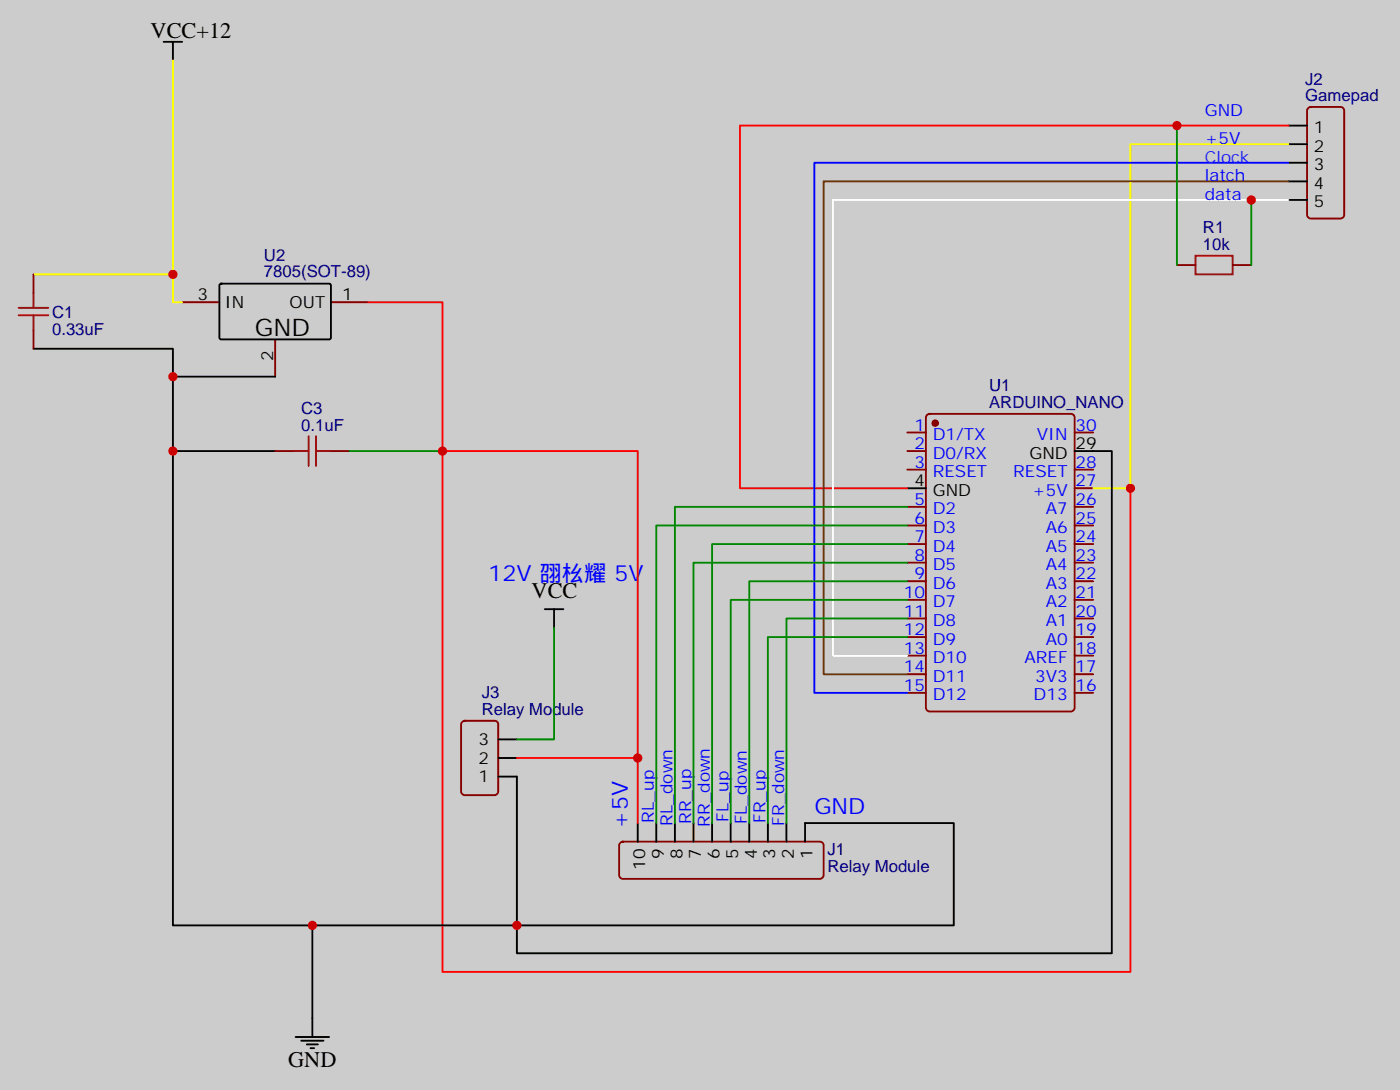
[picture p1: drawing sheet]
<svg xmlns="http://www.w3.org/2000/svg" width="266mm" height="207mm" viewBox="0 0 266 207" stroke-linecap="round" stroke-linejoin="round" font-family="sans-serif">
<path d="M0 0h265.6v206.7h-265.6z" fill="#ccc"/>
<g fill="none" stroke="#870000" stroke-width=".35">
<path d="M248.2 20.5l.5-.2h5.7a.71 .71 0 0 1 .7 .7v19.7a.76 .76 0 0 1-.7 .8h-5.7a.76 .76 0 0 1-.7-.8v-19.7zM6.3 52v3.6M34.6 57.3h7M62.8 57.3h7M223.3 50.3h3.5M233.9 50.3h3.5M6.3 62.6v3.5M52.2 64.4v7M175.9 78.7l.5-.2h26.8a.71 .71 0 0 1 .7 .7v55a.76 .76 0 0 1-.7 .7h-26.8a.76 .76 0 0 1-.7-.7v-55zM52.2 85.5h3.5M62.8 85.5h3.5M172.2 82h3.5"/>
<path d="M172.2 85.5h3.5M172.2 89.1h3.5M172.2 96.1h3.5M172.2 99.7h3.5M203.9 82h3.5M203.9 89.1h3.5M203.9 96.1h3.5M203.9 99.7h3.5M203.9 92.6h3.5M172.2 103.2h3.5M172.2 106.7h3.5M172.2 110.2h3.5"/>
<path d="M172.2 113.8h3.5M172.2 117.3h3.5M203.9 103.2h3.5M203.9 106.7h3.5M203.9 110.2h3.5M203.9 113.8h3.5M203.9 117.3h3.5M87.7 136.9l.5-.2h5.6a.71 .71 0 0 1 .7 .7v12.7a.76 .76 0 0 1-.7 .7h-5.6a.76 .76 0 0 1-.7-.7v-12.7zM172.2 120.8h3.5M172.2 124.4h3.5M172.2 127.9h3.5M172.2 131.4h3.5"/>
<path d="M203.9 120.8h3.5M203.9 124.4h3.5M203.9 127.9h3.5M203.9 131.4h3.5M117.7 159.8l.5-.2h37.4a.71 .71 0 0 1 .7 .7v5.7a.76 .76 0 0 1-.7 .7h-37.4a.76 .76 0 0 1-.7-.7v-5.7z"/>
</g>
<circle cx="177.4" cy="80.3" r=".53" fill="#870000" stroke="#870000" stroke-width=".35"/>
<g fill="none" stroke="#000" stroke-width=".35">
<path d="M31 7.9h3.6M32.8 7.9v3.6M244.5 23.8h3.5M244.5 27.3h3.5M244.5 30.9h3.5M244.5 34.4h3.5M244.5 37.9h3.5M41.7 54l.3-.2h20.6l.2 .4-.1 10-.3 .2-20.6-.1-.2-.3zM6.3 66.1h26.5v5.3h19.4M32.8 71.4v14.1h19.4M32.8 85.5v90h26.5M172.2 92.6h3.5"/>
<path d="M203.9 85.5h7.1v95.3h-112.9v-5.3h-38.8v21.2M103.4 115.5h3.5M105.1 115.5v3.6M94.5 147.3h3.6v28.2h82.9v-19.4h-28.2v3.5M94.5 140.2h3.6M94.5 143.8h3.6M121 156.1v3.5M124.5 156.1v3.5M128.1 156.1v3.5M131.6 156.1v3.5M135.1 156.1v3.5M138.6 156.1v3.5"/>
<path d="M142.2 156.1v3.5M145.7 156.1v3.5M149.2 156.1v3.5M56.1 196.7h6.3M57.1 197.4h4.3M58.2 198.1h2.1M58.9 198.8h.7"/>
</g>
<path d="M244.5 23.8h-104.1v68.8h31.8M69.8 57.3h14.2v127h130.5v-91.7M84 85.5h37v58.3M98.1 143.8h22.9v12.3" fill="none" stroke="#f00" stroke-width=".35"/>
<path d="M32.8 11.5v45.8h1.8M244.5 27.3h-30v65.3h-7.1M6.3 52h26.5" fill="none" stroke="#ff0" stroke-width=".35"/>
<path d="M244.5 30.9h-90v100.5h17.7" fill="none" stroke="#00f" stroke-width=".35"/>
<path d="M244.5 34.4h-88.2v93.5h15.9" fill="none" stroke="#630" stroke-width=".35"/>
<path d="M244.5 37.9h-86.5v86.5h14.2" fill="none" stroke="#fff" stroke-width=".35"/>
<path d="M3.5 59.8h5.7M3.5 58.4h5.7M6.3 55.6v2.8M6.3 59.8v2.8M226.8 48.5h7.1v3.5h-7.1zM55.7 85.5h2.9M58.6 82.7v5.7M60 85.5h2.8M60 82.7v5.7" fill="none" stroke="#a10000" stroke-width=".35"/>
<path d="M223.3 23.8v26.5M237.4 37.9v12.4M66.3 85.5h17.7M172.2 96.1h-44.1v60M172.2 99.7h-47.7v56.4M105.1 119.1v21.1h-7M172.2 117.3h-23v38.8M172.2 110.2h-30v45.9M172.2 113.8h-33.6v42.3M172.2 103.2h-37.1v52.9M172.2 106.7h-40.6v49.4M172.2 120.8h-26.5v35.3" fill="none" stroke="#008700" stroke-width=".35"/>
<g fill="#c00">
<circle cx="214.5" cy="92.6" r=".88"/>
<circle cx="32.8" cy="52" r=".88"/>
<circle cx="223.3" cy="23.8" r=".88"/>
<circle cx="237.4" cy="37.9" r=".88"/>
<circle cx="32.8" cy="71.4" r=".88"/>
<circle cx="84" cy="85.5" r=".88"/>
<circle cx="98.1" cy="175.5" r=".88"/>
<circle cx="32.8" cy="85.5" r=".88"/>
<circle cx="59.3" cy="175.5" r=".88"/>
<circle cx="121" cy="143.8" r=".88"/>
</g>
<text font-size="4.6" x="48.3" y="63.7">GND</text>
<g font-size="4.2">
<text x="28.6" y="7.2">VCC+12</text>
<text x="100.9" y="113.4">VCC</text>
<text x="54.7" y="202.3">GND</text>
</g>
<g font-size="4.2" fill="#00f">
<text x="92.6" y="110.2">12V 䎄㭃耀 5V</text>
<text x="154.5" y="154.3">GND</text>
<text x="119.2" y="157.2" transform="rotate(-90 119.2 157.2)">+5V</text>
</g>
<g font-size="3.2" fill="#000080">
<text x="247.6" y="16.1">J2</text>
<text x="247.6" y="19.2">Gamepad</text>
<text x="228.3" y="47.4">10k</text>
<text x="228.3" y="44.2">R1</text>
<text x="50.1" y="52.6">7805(SOT-89)</text>
<text x="50.1" y="49.4">U2</text>
<text x="9.9" y="63.5">0.33uF</text>
<text x="9.9" y="60.2">C1</text>
<text x="187.7" y="77.3">ARDUINO_NANO</text>
<text x="187.7" y="74.1">U1</text>
<text x="57.2" y="81.7">0.1uF</text>
<text x="57.2" y="78.4">C3</text>
<text x="91.4" y="135.6">Relay Module</text>
<text x="91.4" y="132.5">J3</text>
<text x="157" y="165.4">Relay Module</text>
<text x="157" y="162.2">J1</text>
</g>
<g font-size="3.2" fill="#00f">
<text x="228.6" y="22">GND</text>
<text x="228.6" y="27.3">+5V</text>
<text x="228.6" y="34.4">latch</text>
<text x="228.6" y="37.9">data</text>
<text x="173.5" y="81.7">1</text>
<text x="177" y="83.4">D1/TX</text>
<text x="196.7" y="83.4">VIN</text>
<text x="204.1" y="81.7">30</text>
<text x="173.5" y="85.2">2</text>
<text x="173.5" y="88.7">3</text>
<text x="177" y="87">D0/RX</text>
<text x="204.1" y="88.7">28</text>
<text x="173.5" y="95.8">5</text>
<text x="177" y="90.5">RESET</text>
<text x="192.3" y="90.5">RESET</text>
<text x="195.8" y="94">+5V</text>
<text x="204.1" y="95.8">26</text>
<text x="204.1" y="92.3">27</text>
<text x="173.5" y="99.3">6</text>
<text x="177" y="97.5">D2</text>
<text x="177" y="101.1">D3</text>
<text x="198.4" y="101.1">A6</text>
<text x="198.4" y="97.5">A7</text>
<text x="204.1" y="99.3">25</text>
<text x="173.5" y="102.8">7</text>
<text x="173.5" y="106.4">8</text>
<text x="177" y="104.6">D4</text>
<text x="198.4" y="104.6">A5</text>
<text x="204.1" y="106.4">23</text>
<text x="204.1" y="102.8">24</text>
<text x="171.5" y="113.4">10</text>
<text x="173.5" y="109.9">9</text>
<text x="177" y="108.1">D5</text>
<text x="177" y="111.7">D6</text>
<text x="198.4" y="111.7">A3</text>
<text x="198.4" y="108.1">A4</text>
<text x="204.1" y="113.4">21</text>
<text x="204.1" y="109.9">22</text>
<text x="171.5" y="116.9">11</text>
<text x="177" y="115.2">D7</text>
<text x="177" y="118.7">D8</text>
<text x="198.4" y="118.7">A1</text>
<text x="198.4" y="115.2">A2</text>
<text x="204.1" y="116.9">20</text>
<text x="171.5" y="120.5">12</text>
<text x="171.5" y="124">13</text>
<text x="177" y="122.2">D9</text>
<text x="177" y="125.8">D10</text>
<text x="194.4" y="125.8">AREF</text>
<text x="198.4" y="122.2">A0</text>
<text x="204.1" y="124">18</text>
<text x="204.1" y="120.5">19</text>
<text x="171.5" y="127.5">14</text>
<text x="171.5" y="131.1">15</text>
<text x="177" y="129.3">D11</text>
<text x="196.4" y="129.3">3V3</text>
<text x="204.1" y="131.1">16</text>
<text x="204.1" y="127.5">17</text>
<text x="177" y="132.8">D12</text>
<text x="196.1" y="132.8">D13</text>
<text x="138.2" y="155.8" transform="rotate(-90 138.2 155.8)">FL_up</text>
<text x="124.1" y="156" transform="rotate(-90 124.1 156)">RL_up</text>
<text x="127.6" y="156.6" transform="rotate(-90 127.6 156.6)">RL_down</text>
<text x="131.1" y="156.2" transform="rotate(-90 131.1 156.2)">RR_up</text>
<text x="134.7" y="156.8" transform="rotate(-90 134.7 156.8)">RR_down</text>
<text x="141.7" y="156.4" transform="rotate(-90 141.7 156.4)">FL_down</text>
<text x="145.3" y="156" transform="rotate(-90 145.3 156)">FR_up</text>
<text x="148.8" y="156.6" transform="rotate(-90 148.8 156.6)">FR_down</text>
</g>
<g font-size="3.2">
<text x="249.3" y="25.2">1</text>
<text x="249.3" y="28.8">2</text>
<text x="249.3" y="32.3">3</text>
<text x="249.3" y="35.8">4</text>
<text x="249.3" y="39.3">5</text>
<text x="37.5" y="57">3</text>
<text x="42.7" y="58.4">IN</text>
<text x="55" y="58.4">OUT</text>
<text x="64.9" y="57">1</text>
<text x="51.9" y="68.5" transform="rotate(-90 51.9 68.5)">2</text>
<text x="195.3" y="87">GND</text>
<text x="204.1" y="85.2">29</text>
<text x="173.5" y="92.3">4</text>
<text x="177" y="94">GND</text>
<text x="90.8" y="141.3">3</text>
<text x="90.8" y="148.3">1</text>
<text x="90.8" y="144.8">2</text>
<text x="122.4" y="165" transform="rotate(-90 122.4 165)">10</text>
<text x="125.9" y="163" transform="rotate(-90 125.9 163)">9</text>
<text x="129.5" y="163" transform="rotate(-90 129.5 163)">8</text>
<text x="133" y="163" transform="rotate(-90 133 163)">7</text>
<text x="136.5" y="163" transform="rotate(-90 136.5 163)">6</text>
<text x="140.1" y="163" transform="rotate(-90 140.1 163)">5</text>
<text x="143.6" y="163" transform="rotate(-90 143.6 163)">4</text>
<text x="147.1" y="163" transform="rotate(-90 147.1 163)">3</text>
<text x="150.6" y="163" transform="rotate(-90 150.6 163)">2</text>
<text x="154.2" y="163" transform="rotate(-90 154.2 163)">1</text>
</g>
<text font-size="3.2" fill="#03f" x="228.6" y="30.9">Clock</text>
</svg>
